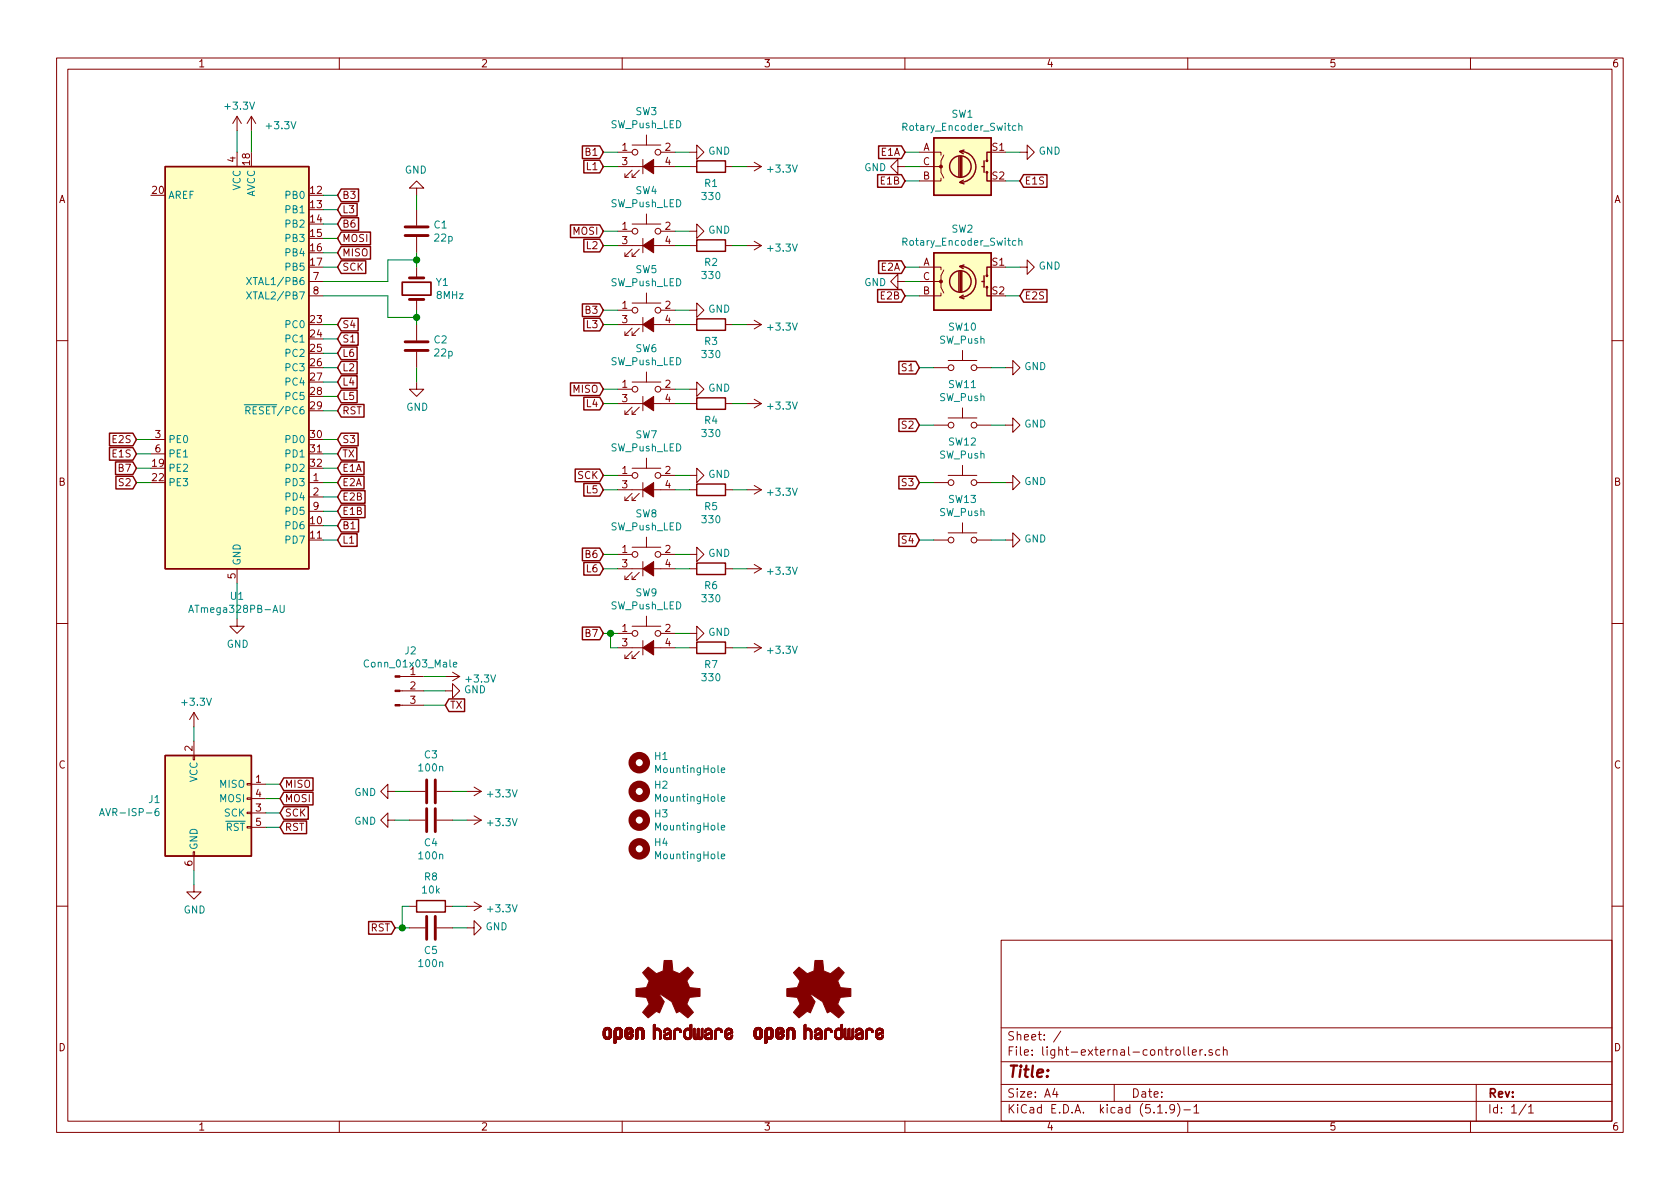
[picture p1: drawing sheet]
EESchema Schematic File Version 4
EELAYER 30 0
EELAYER END
$Descr A4 11693 8268
encoding utf-8
Sheet 1 1
Title ""
Date ""
Rev ""
Comp ""
Comment1 ""
Comment2 ""
Comment3 ""
Comment4 ""
$EndDescr
$Comp
L Device:Rotary_Encoder_Switch SW2
U 1 1
P 6700 1950
F 0 "SW2" H 6700 2317 50  0000 C CNN
F 1 "Rotary_Encoder_Switch" H 6700 2226 50  0000 C CNN
F 2 "Rotary_Encoder:RotaryEncoder_Alps_EC11E-Switch_Vertical_H20mm" H 6550 2110 50  0001 C CNN
F 3 "~" H 6700 2210 50  0001 C CNN
	1    6700 1950
	1    0    0    -1  
$EndComp
$Comp
L Device:Rotary_Encoder_Switch SW1
U 1 1
P 6700 1150
F 0 "SW1" H 6700 1517 50  0000 C CNN
F 1 "Rotary_Encoder_Switch" H 6700 1426 50  0000 C CNN
F 2 "Rotary_Encoder:RotaryEncoder_Alps_EC11E-Switch_Vertical_H20mm" H 6550 1310 50  0001 C CNN
F 3 "~" H 6700 1410 50  0001 C CNN
	1    6700 1150
	1    0    0    -1  
$EndComp
$Comp
L Switch:SW_Push_LED SW7
U 1 1
P 4500 3400
F 0 "SW7" H 4500 3785 50  0000 C CNN
F 1 "SW_Push_LED" H 4500 3694 50  0000 C CNN
F 2 "009162006301150:ButtonWithLED" H 4500 3700 50  0001 C CNN
F 3 "~" H 4500 3700 50  0001 C CNN
	1    4500 3400
	1    0    0    -1  
$EndComp
$Comp
L Switch:SW_Push_LED SW6
U 1 1
P 4500 2800
F 0 "SW6" H 4500 3185 50  0000 C CNN
F 1 "SW_Push_LED" H 4500 3094 50  0000 C CNN
F 2 "009162006301150:ButtonWithLED" H 4500 3100 50  0001 C CNN
F 3 "~" H 4500 3100 50  0001 C CNN
	1    4500 2800
	1    0    0    -1  
$EndComp
$Comp
L Switch:SW_Push_LED SW5
U 1 1
P 4500 2250
F 0 "SW5" H 4500 2635 50  0000 C CNN
F 1 "SW_Push_LED" H 4500 2544 50  0000 C CNN
F 2 "009162006301150:ButtonWithLED" H 4500 2550 50  0001 C CNN
F 3 "~" H 4500 2550 50  0001 C CNN
	1    4500 2250
	1    0    0    -1  
$EndComp
$Comp
L Switch:SW_Push_LED SW4
U 1 1
P 4500 1700
F 0 "SW4" H 4500 2085 50  0000 C CNN
F 1 "SW_Push_LED" H 4500 1994 50  0000 C CNN
F 2 "009162006301150:ButtonWithLED" H 4500 2000 50  0001 C CNN
F 3 "~" H 4500 2000 50  0001 C CNN
	1    4500 1700
	1    0    0    -1  
$EndComp
$Comp
L Switch:SW_Push_LED SW3
U 1 1
P 4500 1150
F 0 "SW3" H 4500 1535 50  0000 C CNN
F 1 "SW_Push_LED" H 4500 1444 50  0000 C CNN
F 2 "009162006301150:ButtonWithLED" H 4500 1450 50  0001 C CNN
F 3 "~" H 4500 1450 50  0001 C CNN
	1    4500 1150
	1    0    0    -1  
$EndComp
$Comp
L Switch:SW_Push_LED SW8
U 1 1
P 4500 3950
F 0 "SW8" H 4500 4335 50  0000 C CNN
F 1 "SW_Push_LED" H 4500 4244 50  0000 C CNN
F 2 "009162006301150:ButtonWithLED" H 4500 4250 50  0001 C CNN
F 3 "~" H 4500 4250 50  0001 C CNN
	1    4500 3950
	1    0    0    -1  
$EndComp
$Comp
L Switch:SW_Push_LED SW9
U 1 1
P 4500 4500
F 0 "SW9" H 4500 4885 50  0000 C CNN
F 1 "SW_Push_LED" H 4500 4794 50  0000 C CNN
F 2 "009162006301150:ButtonWithLED" H 4500 4800 50  0001 C CNN
F 3 "~" H 4500 4800 50  0001 C CNN
	1    4500 4500
	1    0    0    -1  
$EndComp
$Comp
L Device:R R1
U 1 1
P 4950 1150
F 0 "R1" V 5065 1150 50  0000 C CNN
F 1 "330" V 5156 1150 50  0000 C CNN
F 2 "Resistors_SMD:R_0603" V 4880 1150 50  0001 C CNN
F 3 "~" H 4950 1150 50  0001 C CNN
	1    4950 1150
	0    1    1    0   
$EndComp
$Comp
L Device:R R2
U 1 1
P 4950 1700
F 0 "R2" V 5065 1700 50  0000 C CNN
F 1 "330" V 5156 1700 50  0000 C CNN
F 2 "Resistors_SMD:R_0603" V 4880 1700 50  0001 C CNN
F 3 "~" H 4950 1700 50  0001 C CNN
	1    4950 1700
	0    1    1    0   
$EndComp
$Comp
L Device:R R3
U 1 1
P 4950 2250
F 0 "R3" V 5065 2250 50  0000 C CNN
F 1 "330" V 5156 2250 50  0000 C CNN
F 2 "Resistors_SMD:R_0603" V 4880 2250 50  0001 C CNN
F 3 "~" H 4950 2250 50  0001 C CNN
	1    4950 2250
	0    1    1    0   
$EndComp
$Comp
L Device:R R4
U 1 1
P 4950 2800
F 0 "R4" V 5065 2800 50  0000 C CNN
F 1 "330" V 5156 2800 50  0000 C CNN
F 2 "Resistors_SMD:R_0603" V 4880 2800 50  0001 C CNN
F 3 "~" H 4950 2800 50  0001 C CNN
	1    4950 2800
	0    1    1    0   
$EndComp
$Comp
L Device:R R5
U 1 1
P 4950 3400
F 0 "R5" V 5065 3400 50  0000 C CNN
F 1 "330" V 5156 3400 50  0000 C CNN
F 2 "Resistors_SMD:R_0603" V 4880 3400 50  0001 C CNN
F 3 "~" H 4950 3400 50  0001 C CNN
	1    4950 3400
	0    1    1    0   
$EndComp
$Comp
L Device:R R6
U 1 1
P 4950 3950
F 0 "R6" V 5065 3950 50  0000 C CNN
F 1 "330" V 5156 3950 50  0000 C CNN
F 2 "Resistors_SMD:R_0603" V 4880 3950 50  0001 C CNN
F 3 "~" H 4950 3950 50  0001 C CNN
	1    4950 3950
	0    1    1    0   
$EndComp
$Comp
L Device:R R7
U 1 1
P 4950 4500
F 0 "R7" V 5065 4500 50  0000 C CNN
F 1 "330" V 5156 4500 50  0000 C CNN
F 2 "Resistors_SMD:R_0603" V 4880 4500 50  0001 C CNN
F 3 "~" H 4950 4500 50  0001 C CNN
	1    4950 4500
	0    1    1    0   
$EndComp
$Comp
L power:GND #PWR0101
U 1 1
P 4800 4400
F 0 "#PWR0101" H 4800 4150 50  0001 C CNN
F 1 "GND" V 4805 4272 50  0000 R CNN
F 2 "" H 4800 4400 50  0001 C CNN
F 3 "" H 4800 4400 50  0001 C CNN
	1    4800 4400
	0    -1   -1   0   
$EndComp
$Comp
L power:GND #PWR0102
U 1 1
P 4800 3850
F 0 "#PWR0102" H 4800 3600 50  0001 C CNN
F 1 "GND" V 4805 3722 50  0000 R CNN
F 2 "" H 4800 3850 50  0001 C CNN
F 3 "" H 4800 3850 50  0001 C CNN
	1    4800 3850
	0    -1   -1   0   
$EndComp
$Comp
L power:GND #PWR0103
U 1 1
P 4800 3300
F 0 "#PWR0103" H 4800 3050 50  0001 C CNN
F 1 "GND" V 4805 3172 50  0000 R CNN
F 2 "" H 4800 3300 50  0001 C CNN
F 3 "" H 4800 3300 50  0001 C CNN
	1    4800 3300
	0    -1   -1   0   
$EndComp
$Comp
L power:GND #PWR0104
U 1 1
P 4800 2700
F 0 "#PWR0104" H 4800 2450 50  0001 C CNN
F 1 "GND" V 4805 2572 50  0000 R CNN
F 2 "" H 4800 2700 50  0001 C CNN
F 3 "" H 4800 2700 50  0001 C CNN
	1    4800 2700
	0    -1   -1   0   
$EndComp
$Comp
L power:GND #PWR0105
U 1 1
P 4800 2150
F 0 "#PWR0105" H 4800 1900 50  0001 C CNN
F 1 "GND" V 4805 2022 50  0000 R CNN
F 2 "" H 4800 2150 50  0001 C CNN
F 3 "" H 4800 2150 50  0001 C CNN
	1    4800 2150
	0    -1   -1   0   
$EndComp
$Comp
L power:GND #PWR0106
U 1 1
P 4800 1600
F 0 "#PWR0106" H 4800 1350 50  0001 C CNN
F 1 "GND" V 4805 1472 50  0000 R CNN
F 2 "" H 4800 1600 50  0001 C CNN
F 3 "" H 4800 1600 50  0001 C CNN
	1    4800 1600
	0    -1   -1   0   
$EndComp
$Comp
L power:GND #PWR0107
U 1 1
P 4800 1050
F 0 "#PWR0107" H 4800 800 50  0001 C CNN
F 1 "GND" V 4805 922 50  0000 R CNN
F 2 "" H 4800 1050 50  0001 C CNN
F 3 "" H 4800 1050 50  0001 C CNN
	1    4800 1050
	0    -1   -1   0   
$EndComp
Wire Wire Line
	4800 4500 4700 4500
Wire Wire Line
	4700 4400 4800 4400
Wire Wire Line
	4700 3950 4800 3950
Wire Wire Line
	4800 3850 4700 3850
Wire Wire Line
	4700 3400 4800 3400
Wire Wire Line
	4800 3300 4700 3300
Wire Wire Line
	4800 2800 4700 2800
Wire Wire Line
	4700 2700 4800 2700
Wire Wire Line
	4800 2250 4700 2250
Wire Wire Line
	4700 2150 4800 2150
$Comp
L power:+3.3V #PWR0108
U 1 1
P 5200 2250
F 0 "#PWR0108" H 5200 2100 50  0001 C CNN
F 1 "+3.3V" V 5215 2378 50  0000 L CNN
F 2 "" H 5200 2250 50  0001 C CNN
F 3 "" H 5200 2250 50  0001 C CNN
	1    5200 2250
	0    1    1    0   
$EndComp
$Comp
L power:+3.3V #PWR0109
U 1 1
P 5200 2800
F 0 "#PWR0109" H 5200 2650 50  0001 C CNN
F 1 "+3.3V" V 5215 2928 50  0000 L CNN
F 2 "" H 5200 2800 50  0001 C CNN
F 3 "" H 5200 2800 50  0001 C CNN
	1    5200 2800
	0    1    1    0   
$EndComp
$Comp
L power:+3.3V #PWR0110
U 1 1
P 5200 3400
F 0 "#PWR0110" H 5200 3250 50  0001 C CNN
F 1 "+3.3V" V 5215 3528 50  0000 L CNN
F 2 "" H 5200 3400 50  0001 C CNN
F 3 "" H 5200 3400 50  0001 C CNN
	1    5200 3400
	0    1    1    0   
$EndComp
$Comp
L power:+3.3V #PWR0111
U 1 1
P 5200 3950
F 0 "#PWR0111" H 5200 3800 50  0001 C CNN
F 1 "+3.3V" V 5215 4078 50  0000 L CNN
F 2 "" H 5200 3950 50  0001 C CNN
F 3 "" H 5200 3950 50  0001 C CNN
	1    5200 3950
	0    1    1    0   
$EndComp
$Comp
L power:+3.3V #PWR0112
U 1 1
P 5200 4500
F 0 "#PWR0112" H 5200 4350 50  0001 C CNN
F 1 "+3.3V" V 5215 4628 50  0000 L CNN
F 2 "" H 5200 4500 50  0001 C CNN
F 3 "" H 5200 4500 50  0001 C CNN
	1    5200 4500
	0    1    1    0   
$EndComp
Wire Wire Line
	5200 4500 5100 4500
Wire Wire Line
	5200 3950 5100 3950
Wire Wire Line
	5100 3400 5200 3400
Wire Wire Line
	5100 2800 5200 2800
Wire Wire Line
	5100 2250 5200 2250
$Comp
L power:GND #PWR0113
U 1 1
P 7100 1050
F 0 "#PWR0113" H 7100 800 50  0001 C CNN
F 1 "GND" V 7105 922 50  0000 R CNN
F 2 "" H 7100 1050 50  0001 C CNN
F 3 "" H 7100 1050 50  0001 C CNN
	1    7100 1050
	0    -1   -1   0   
$EndComp
$Comp
L power:GND #PWR0114
U 1 1
P 7100 1850
F 0 "#PWR0114" H 7100 1600 50  0001 C CNN
F 1 "GND" V 7105 1722 50  0000 R CNN
F 2 "" H 7100 1850 50  0001 C CNN
F 3 "" H 7100 1850 50  0001 C CNN
	1    7100 1850
	0    -1   -1   0   
$EndComp
$Comp
L power:GND #PWR0115
U 1 1
P 6300 1950
F 0 "#PWR0115" H 6300 1700 50  0001 C CNN
F 1 "GND" V 6305 1822 50  0000 R CNN
F 2 "" H 6300 1950 50  0001 C CNN
F 3 "" H 6300 1950 50  0001 C CNN
	1    6300 1950
	0    1    1    0   
$EndComp
$Comp
L power:GND #PWR0116
U 1 1
P 6300 1150
F 0 "#PWR0116" H 6300 900 50  0001 C CNN
F 1 "GND" V 6305 1022 50  0000 R CNN
F 2 "" H 6300 1150 50  0001 C CNN
F 3 "" H 6300 1150 50  0001 C CNN
	1    6300 1150
	0    1    1    0   
$EndComp
Wire Wire Line
	4300 1150 4200 1150
Wire Wire Line
	4300 1050 4200 1050
Wire Wire Line
	4300 1700 4200 1700
Wire Wire Line
	4300 1600 4200 1600
Wire Wire Line
	4300 2250 4200 2250
Wire Wire Line
	4300 2150 4200 2150
Wire Wire Line
	4300 2800 4200 2800
Wire Wire Line
	4300 2700 4200 2700
Wire Wire Line
	4300 3400 4200 3400
Wire Wire Line
	4300 3300 4200 3300
Wire Wire Line
	4300 3950 4200 3950
Wire Wire Line
	4300 3850 4200 3850
Wire Wire Line
	4300 4500 4250 4500
Wire Wire Line
	4300 4400 4250 4400
Text GLabel 4200 1050 0    50   Input ~ 0
B1
Text GLabel 4200 1150 0    50   Input ~ 0
L1
Text GLabel 4200 1700 0    50   Input ~ 0
L2
Text GLabel 4200 2150 0    50   Input ~ 0
B3
Text GLabel 4200 2250 0    50   Input ~ 0
L3
Text GLabel 4200 2800 0    50   Input ~ 0
L4
Text GLabel 4200 3400 0    50   Input ~ 0
L5
Text GLabel 4200 3850 0    50   Input ~ 0
B6
Text GLabel 4200 3950 0    50   Input ~ 0
L6
Text GLabel 4200 4400 0    50   Input ~ 0
B7
Wire Wire Line
	7100 1050 7000 1050
Wire Wire Line
	7100 1850 7000 1850
Wire Wire Line
	6300 1950 6400 1950
Wire Wire Line
	6400 2050 6300 2050
Wire Wire Line
	6400 1850 6300 1850
Wire Wire Line
	7000 2050 7100 2050
Wire Wire Line
	7000 1250 7100 1250
Wire Wire Line
	6300 1150 6400 1150
Wire Wire Line
	6400 1250 6300 1250
Wire Wire Line
	6400 1050 6300 1050
Text GLabel 7100 1250 2    50   Input ~ 0
E1S
Text GLabel 7100 2050 2    50   Input ~ 0
E2S
Text GLabel 6300 1050 0    50   Input ~ 0
E1A
Text GLabel 6300 1250 0    50   Input ~ 0
E1B
Text GLabel 6300 1850 0    50   Input ~ 0
E2A
Text GLabel 6300 2050 0    50   Input ~ 0
E2B
Wire Wire Line
	4700 1700 4800 1700
Wire Wire Line
	4800 1600 4700 1600
Wire Wire Line
	4700 1150 4800 1150
Wire Wire Line
	4800 1050 4700 1050
$Comp
L power:+3.3V #PWR0117
U 1 1
P 5200 1700
F 0 "#PWR0117" H 5200 1550 50  0001 C CNN
F 1 "+3.3V" V 5215 1828 50  0000 L CNN
F 2 "" H 5200 1700 50  0001 C CNN
F 3 "" H 5200 1700 50  0001 C CNN
	1    5200 1700
	0    1    1    0   
$EndComp
Wire Wire Line
	5100 1700 5200 1700
$Comp
L power:+3.3V #PWR0118
U 1 1
P 5200 1150
F 0 "#PWR0118" H 5200 1000 50  0001 C CNN
F 1 "+3.3V" V 5215 1278 50  0000 L CNN
F 2 "" H 5200 1150 50  0001 C CNN
F 3 "" H 5200 1150 50  0001 C CNN
	1    5200 1150
	0    1    1    0   
$EndComp
Wire Wire Line
	5100 1150 5200 1150
$Comp
L MCU_Microchip_ATmega:ATmega328PB-AU U1
U 1 1
P 1650 2550
F 0 "U1" H 1650 961 50  0000 C CNN
F 1 "ATmega328PB-AU" H 1650 870 50  0000 C CNN
F 2 "Package_QFP:TQFP-32_7x7mm_P0.8mm" H 1650 2550 50  0001 C CIN
F 3 "http://ww1.microchip.com/downloads/en/DeviceDoc/40001906C.pdf" H 1650 2550 50  0001 C CNN
	1    1650 2550
	1    0    0    -1  
$EndComp
$Comp
L power:+3.3V #PWR0119
U 1 1
P 1650 900
F 0 "#PWR0119" H 1650 750 50  0001 C CNN
F 1 "+3.3V" H 1665 1073 50  0000 C CNN
F 2 "" H 1650 900 50  0001 C CNN
F 3 "" H 1650 900 50  0001 C CNN
	1    1650 900 
	1    0    0    -1  
$EndComp
$Comp
L power:+3.3V #PWR0120
U 1 1
P 1750 900
F 0 "#PWR0120" H 1750 750 50  0001 C CNN
F 1 "+3.3V" H 1838 937 50  0000 L CNN
F 2 "" H 1750 900 50  0001 C CNN
F 3 "" H 1750 900 50  0001 C CNN
	1    1750 900 
	1    0    0    -1  
$EndComp
$Comp
L power:GND #PWR0121
U 1 1
P 1650 4300
F 0 "#PWR0121" H 1650 4050 50  0001 C CNN
F 1 "GND" H 1655 4127 50  0000 C CNN
F 2 "" H 1650 4300 50  0001 C CNN
F 3 "" H 1650 4300 50  0001 C CNN
	1    1650 4300
	1    0    0    -1  
$EndComp
Wire Wire Line
	1650 4300 1650 4050
Wire Wire Line
	1650 1050 1650 900 
Wire Wire Line
	1750 900  1750 1050
$Comp
L Connector:AVR-ISP-6 J1
U 1 1
P 1450 5650
F 0 "J1" H 1121 5746 50  0000 R CNN
F 1 "AVR-ISP-6" H 1121 5655 50  0000 R CNN
F 2 "Connector_IDC:IDC-Header_2x03_P2.54mm_Vertical" V 1200 5700 50  0001 C CNN
F 3 " ~" H 175 5100 50  0001 C CNN
	1    1450 5650
	1    0    0    -1  
$EndComp
$Comp
L power:GND #PWR0122
U 1 1
P 1350 6150
F 0 "#PWR0122" H 1350 5900 50  0001 C CNN
F 1 "GND" H 1355 5977 50  0000 C CNN
F 2 "" H 1350 6150 50  0001 C CNN
F 3 "" H 1350 6150 50  0001 C CNN
	1    1350 6150
	1    0    0    -1  
$EndComp
$Comp
L power:+3.3V #PWR0123
U 1 1
P 1350 5050
F 0 "#PWR0123" H 1350 4900 50  0001 C CNN
F 1 "+3.3V" H 1365 5223 50  0000 C CNN
F 2 "" H 1350 5050 50  0001 C CNN
F 3 "" H 1350 5050 50  0001 C CNN
	1    1350 5050
	1    0    0    -1  
$EndComp
Wire Wire Line
	1350 5150 1350 5050
Wire Wire Line
	1350 6150 1350 6050
Wire Wire Line
	1850 5450 1950 5450
Wire Wire Line
	1850 5550 1950 5550
Wire Wire Line
	1850 5650 1950 5650
Wire Wire Line
	1850 5750 1950 5750
Text GLabel 1950 5450 2    50   Input ~ 0
MISO
Text GLabel 1950 5550 2    50   Input ~ 0
MOSI
Text GLabel 1950 5650 2    50   Input ~ 0
SCK
Text GLabel 1950 5750 2    50   Input ~ 0
RST
Wire Wire Line
	2250 2850 2350 2850
Text GLabel 2350 2850 2    50   Input ~ 0
RST
$Comp
L Switch:SW_Push SW10
U 1 1
P 6700 2550
F 0 "SW10" H 6700 2835 50  0000 C CNN
F 1 "SW_Push" H 6700 2744 50  0000 C CNN
F 2 "Button_Switch_THT:SW_PUSH-12mm" H 6700 2750 50  0001 C CNN
F 3 "~" H 6700 2750 50  0001 C CNN
	1    6700 2550
	1    0    0    -1  
$EndComp
$Comp
L power:GND #PWR0124
U 1 1
P 7000 2550
F 0 "#PWR0124" H 7000 2300 50  0001 C CNN
F 1 "GND" V 7005 2422 50  0000 R CNN
F 2 "" H 7000 2550 50  0001 C CNN
F 3 "" H 7000 2550 50  0001 C CNN
	1    7000 2550
	0    -1   -1   0   
$EndComp
Wire Wire Line
	6900 2550 7000 2550
Wire Wire Line
	6500 2550 6400 2550
$Comp
L Switch:SW_Push SW11
U 1 1
P 6700 2950
F 0 "SW11" H 6700 3235 50  0000 C CNN
F 1 "SW_Push" H 6700 3144 50  0000 C CNN
F 2 "Button_Switch_THT:SW_PUSH-12mm" H 6700 3150 50  0001 C CNN
F 3 "~" H 6700 3150 50  0001 C CNN
	1    6700 2950
	1    0    0    -1  
$EndComp
$Comp
L power:GND #PWR0125
U 1 1
P 7000 2950
F 0 "#PWR0125" H 7000 2700 50  0001 C CNN
F 1 "GND" V 7005 2822 50  0000 R CNN
F 2 "" H 7000 2950 50  0001 C CNN
F 3 "" H 7000 2950 50  0001 C CNN
	1    7000 2950
	0    -1   -1   0   
$EndComp
Wire Wire Line
	6900 2950 7000 2950
Wire Wire Line
	6500 2950 6400 2950
$Comp
L Switch:SW_Push SW12
U 1 1
P 6700 3350
F 0 "SW12" H 6700 3635 50  0000 C CNN
F 1 "SW_Push" H 6700 3544 50  0000 C CNN
F 2 "Button_Switch_THT:SW_PUSH-12mm" H 6700 3550 50  0001 C CNN
F 3 "~" H 6700 3550 50  0001 C CNN
	1    6700 3350
	1    0    0    -1  
$EndComp
$Comp
L power:GND #PWR0126
U 1 1
P 7000 3350
F 0 "#PWR0126" H 7000 3100 50  0001 C CNN
F 1 "GND" V 7005 3222 50  0000 R CNN
F 2 "" H 7000 3350 50  0001 C CNN
F 3 "" H 7000 3350 50  0001 C CNN
	1    7000 3350
	0    -1   -1   0   
$EndComp
Wire Wire Line
	6900 3350 7000 3350
Wire Wire Line
	6500 3350 6400 3350
$Comp
L Switch:SW_Push SW13
U 1 1
P 6700 3750
F 0 "SW13" H 6700 4035 50  0000 C CNN
F 1 "SW_Push" H 6700 3944 50  0000 C CNN
F 2 "Button_Switch_THT:SW_PUSH-12mm" H 6700 3950 50  0001 C CNN
F 3 "~" H 6700 3950 50  0001 C CNN
	1    6700 3750
	1    0    0    -1  
$EndComp
$Comp
L power:GND #PWR0127
U 1 1
P 7000 3750
F 0 "#PWR0127" H 7000 3500 50  0001 C CNN
F 1 "GND" V 7005 3622 50  0000 R CNN
F 2 "" H 7000 3750 50  0001 C CNN
F 3 "" H 7000 3750 50  0001 C CNN
	1    7000 3750
	0    -1   -1   0   
$EndComp
Wire Wire Line
	6900 3750 7000 3750
Wire Wire Line
	6500 3750 6400 3750
Text GLabel 6400 2550 0    50   Input ~ 0
S1
Text GLabel 6400 2950 0    50   Input ~ 0
S2
Text GLabel 6400 3350 0    50   Input ~ 0
S3
Text GLabel 6400 3750 0    50   Input ~ 0
S4
$Comp
L Device:C C3
U 1 1
P 3000 5500
F 0 "C3" V 3252 5500 50  0000 C CNN
F 1 "100n" V 3161 5500 50  0000 C CNN
F 2 "Capacitors_SMD:C_0603_HandSoldering" H 3038 5350 50  0001 C CNN
F 3 "~" H 3000 5500 50  0001 C CNN
	1    3000 5500
	0    -1   -1   0   
$EndComp
$Comp
L Device:C C4
U 1 1
P 3000 5700
F 0 "C4" V 2840 5700 50  0000 C CNN
F 1 "100n" V 2749 5700 50  0000 C CNN
F 2 "Capacitors_SMD:C_0603_HandSoldering" H 3038 5550 50  0001 C CNN
F 3 "~" H 3000 5700 50  0001 C CNN
	1    3000 5700
	0    -1   -1   0   
$EndComp
$Comp
L power:+3.3V #PWR0128
U 1 1
P 3250 5700
F 0 "#PWR0128" H 3250 5550 50  0001 C CNN
F 1 "+3.3V" V 3265 5828 50  0000 L CNN
F 2 "" H 3250 5700 50  0001 C CNN
F 3 "" H 3250 5700 50  0001 C CNN
	1    3250 5700
	0    1    1    0   
$EndComp
$Comp
L power:+3.3V #PWR0129
U 1 1
P 3250 5500
F 0 "#PWR0129" H 3250 5350 50  0001 C CNN
F 1 "+3.3V" V 3265 5628 50  0000 L CNN
F 2 "" H 3250 5500 50  0001 C CNN
F 3 "" H 3250 5500 50  0001 C CNN
	1    3250 5500
	0    1    1    0   
$EndComp
$Comp
L power:GND #PWR0130
U 1 1
P 2750 5500
F 0 "#PWR0130" H 2750 5250 50  0001 C CNN
F 1 "GND" V 2755 5372 50  0000 R CNN
F 2 "" H 2750 5500 50  0001 C CNN
F 3 "" H 2750 5500 50  0001 C CNN
	1    2750 5500
	0    1    1    0   
$EndComp
$Comp
L power:GND #PWR0131
U 1 1
P 2750 5700
F 0 "#PWR0131" H 2750 5450 50  0001 C CNN
F 1 "GND" V 2755 5572 50  0000 R CNN
F 2 "" H 2750 5700 50  0001 C CNN
F 3 "" H 2750 5700 50  0001 C CNN
	1    2750 5700
	0    1    1    0   
$EndComp
Wire Wire Line
	2750 5500 2850 5500
Wire Wire Line
	2850 5700 2750 5700
Wire Wire Line
	3150 5700 3250 5700
Wire Wire Line
	3250 5500 3150 5500
Wire Wire Line
	2250 1750 2350 1750
Wire Wire Line
	2250 1850 2350 1850
Wire Wire Line
	2250 1650 2350 1650
Text GLabel 2350 1650 2    50   Input ~ 0
MOSI
Text GLabel 2350 1750 2    50   Input ~ 0
MISO
Text GLabel 2350 1850 2    50   Input ~ 0
SCK
$Comp
L Device:C C5
U 1 1
P 3000 6450
F 0 "C5" V 2840 6450 50  0000 C CNN
F 1 "100n" V 2749 6450 50  0000 C CNN
F 2 "Capacitors_SMD:C_0603_HandSoldering" H 3038 6300 50  0001 C CNN
F 3 "~" H 3000 6450 50  0001 C CNN
	1    3000 6450
	0    -1   -1   0   
$EndComp
$Comp
L Device:R R8
U 1 1
P 3000 6300
F 0 "R8" V 2793 6300 50  0000 C CNN
F 1 "10k" V 2884 6300 50  0000 C CNN
F 2 "Resistors_SMD:R_0603" V 2930 6300 50  0001 C CNN
F 3 "~" H 3000 6300 50  0001 C CNN
	1    3000 6300
	0    1    1    0   
$EndComp
$Comp
L power:+3.3V #PWR0132
U 1 1
P 3250 6300
F 0 "#PWR0132" H 3250 6150 50  0001 C CNN
F 1 "+3.3V" V 3265 6428 50  0000 L CNN
F 2 "" H 3250 6300 50  0001 C CNN
F 3 "" H 3250 6300 50  0001 C CNN
	1    3250 6300
	0    1    1    0   
$EndComp
$Comp
L power:GND #PWR0133
U 1 1
P 3250 6450
F 0 "#PWR0133" H 3250 6200 50  0001 C CNN
F 1 "GND" V 3255 6322 50  0000 R CNN
F 2 "" H 3250 6450 50  0001 C CNN
F 3 "" H 3250 6450 50  0001 C CNN
	1    3250 6450
	0    -1   -1   0   
$EndComp
Wire Wire Line
	3150 6300 3250 6300
Wire Wire Line
	3250 6450 3150 6450
Wire Wire Line
	2850 6450 2800 6450
Wire Wire Line
	2800 6450 2800 6300
Wire Wire Line
	2800 6300 2850 6300
Wire Wire Line
	2800 6450 2750 6450
Connection ~ 2800 6450
Text GLabel 2750 6450 0    50   Input ~ 0
RST
Wire Wire Line
	2250 3150 2350 3150
Text GLabel 2350 3150 2    50   Input ~ 0
TX
$Comp
L Device:Crystal Y1
U 1 1
P 2900 2000
F 0 "Y1" V 2854 2131 50  0000 L CNN
F 1 "8MHz" V 2945 2131 50  0000 L CNN
F 2 "Crystal:Crystal_HC49-4H_Vertical" H 2900 2000 50  0001 C CNN
F 3 "~" H 2900 2000 50  0001 C CNN
	1    2900 2000
	0    1    1    0   
$EndComp
$Comp
L Device:C C1
U 1 1
P 2900 1600
F 0 "C1" H 3015 1646 50  0000 L CNN
F 1 "22p" H 3015 1555 50  0000 L CNN
F 2 "Capacitors_SMD:C_0603_HandSoldering" H 2938 1450 50  0001 C CNN
F 3 "~" H 2900 1600 50  0001 C CNN
	1    2900 1600
	1    0    0    -1  
$EndComp
$Comp
L Device:C C2
U 1 1
P 2900 2400
F 0 "C2" H 3015 2446 50  0000 L CNN
F 1 "22p" H 3015 2355 50  0000 L CNN
F 2 "Capacitors_SMD:C_0603_HandSoldering" H 2938 2250 50  0001 C CNN
F 3 "~" H 2900 2400 50  0001 C CNN
	1    2900 2400
	1    0    0    -1  
$EndComp
Wire Wire Line
	2250 1950 2700 1950
Wire Wire Line
	2700 1950 2700 1800
Wire Wire Line
	2700 1800 2900 1800
Wire Wire Line
	2900 1800 2900 1850
Wire Wire Line
	2900 1800 2900 1750
Connection ~ 2900 1800
Wire Wire Line
	2250 2050 2700 2050
Wire Wire Line
	2700 2050 2700 2200
Wire Wire Line
	2700 2200 2900 2200
Wire Wire Line
	2900 2200 2900 2150
Wire Wire Line
	2900 2200 2900 2250
Connection ~ 2900 2200
$Comp
L power:GND #PWR0134
U 1 1
P 2900 2650
F 0 "#PWR0134" H 2900 2400 50  0001 C CNN
F 1 "GND" H 2905 2477 50  0000 C CNN
F 2 "" H 2900 2650 50  0001 C CNN
F 3 "" H 2900 2650 50  0001 C CNN
	1    2900 2650
	1    0    0    -1  
$EndComp
$Comp
L power:GND #PWR0135
U 1 1
P 2900 1350
F 0 "#PWR0135" H 2900 1100 50  0001 C CNN
F 1 "GND" H 2905 1177 50  0000 C CNN
F 2 "" H 2900 1350 50  0001 C CNN
F 3 "" H 2900 1350 50  0001 C CNN
	1    2900 1350
	-1   0    0    1   
$EndComp
Wire Wire Line
	2900 1450 2900 1350
Wire Wire Line
	2900 2650 2900 2550
$Comp
L Connector:Conn_01x03_Male J2
U 1 1
P 2750 4800
F 0 "J2" H 2858 5081 50  0000 C CNN
F 1 "Conn_01x03_Male" H 2858 4990 50  0000 C CNN
F 2 "Connector_PinHeader_2.54mm:PinHeader_1x03_P2.54mm_Vertical" H 2750 4800 50  0001 C CNN
F 3 "~" H 2750 4800 50  0001 C CNN
	1    2750 4800
	1    0    0    -1  
$EndComp
$Comp
L power:+3.3V #PWR0136
U 1 1
P 3100 4700
F 0 "#PWR0136" H 3100 4550 50  0001 C CNN
F 1 "+3.3V" V 3115 4828 50  0000 L CNN
F 2 "" H 3100 4700 50  0001 C CNN
F 3 "" H 3100 4700 50  0001 C CNN
	1    3100 4700
	0    1    1    0   
$EndComp
$Comp
L power:GND #PWR0137
U 1 1
P 3100 4800
F 0 "#PWR0137" H 3100 4550 50  0001 C CNN
F 1 "GND" V 3105 4672 50  0000 R CNN
F 2 "" H 3100 4800 50  0001 C CNN
F 3 "" H 3100 4800 50  0001 C CNN
	1    3100 4800
	0    -1   -1   0   
$EndComp
Wire Wire Line
	2950 4700 3100 4700
Wire Wire Line
	3100 4800 2950 4800
Wire Wire Line
	2950 4900 3100 4900
Text GLabel 3100 4900 2    50   Input ~ 0
TX
$Comp
L Mechanical:MountingHole H1
U 1 1
P 4450 5300
F 0 "H1" H 4550 5346 50  0000 L CNN
F 1 "MountingHole" H 4550 5255 50  0000 L CNN
F 2 "Mounting_Holes:MountingHole_3.7mm" H 4450 5300 50  0001 C CNN
F 3 "~" H 4450 5300 50  0001 C CNN
	1    4450 5300
	1    0    0    -1  
$EndComp
$Comp
L Mechanical:MountingHole H2
U 1 1
P 4450 5500
F 0 "H2" H 4550 5546 50  0000 L CNN
F 1 "MountingHole" H 4550 5455 50  0000 L CNN
F 2 "Mounting_Holes:MountingHole_3.7mm" H 4450 5500 50  0001 C CNN
F 3 "~" H 4450 5500 50  0001 C CNN
	1    4450 5500
	1    0    0    -1  
$EndComp
$Comp
L Mechanical:MountingHole H3
U 1 1
P 4450 5700
F 0 "H3" H 4550 5746 50  0000 L CNN
F 1 "MountingHole" H 4550 5655 50  0000 L CNN
F 2 "Mounting_Holes:MountingHole_3.7mm" H 4450 5700 50  0001 C CNN
F 3 "~" H 4450 5700 50  0001 C CNN
	1    4450 5700
	1    0    0    -1  
$EndComp
$Comp
L Mechanical:MountingHole H4
U 1 1
P 4450 5900
F 0 "H4" H 4550 5946 50  0000 L CNN
F 1 "MountingHole" H 4550 5855 50  0000 L CNN
F 2 "Mounting_Holes:MountingHole_3.7mm" H 4450 5900 50  0001 C CNN
F 3 "~" H 4450 5900 50  0001 C CNN
	1    4450 5900
	1    0    0    -1  
$EndComp
Wire Wire Line
	2250 3250 2350 3250
Wire Wire Line
	2250 3350 2350 3350
Wire Wire Line
	2250 3450 2350 3450
Wire Wire Line
	2250 3550 2350 3550
Wire Wire Line
	2250 3650 2350 3650
Wire Wire Line
	2250 3750 2350 3750
Wire Wire Line
	950  3050 1050 3050
Wire Wire Line
	950  3150 1050 3150
Wire Wire Line
	950  3250 1050 3250
Wire Wire Line
	2250 2250 2350 2250
Wire Wire Line
	2250 2350 2350 2350
Wire Wire Line
	2250 2450 2350 2450
Wire Wire Line
	2250 2550 2350 2550
Wire Wire Line
	2250 2650 2350 2650
Wire Wire Line
	2250 2750 2350 2750
Wire Wire Line
	2250 1350 2350 1350
Wire Wire Line
	2250 1450 2350 1450
Wire Wire Line
	2250 1550 2350 1550
Wire Wire Line
	950  3350 1050 3350
Wire Wire Line
	2250 3050 2350 3050
Text GLabel 950  3050 0    50   Input ~ 0
E2S
Text GLabel 2350 3350 2    50   Input ~ 0
E2A
Text GLabel 2350 3450 2    50   Input ~ 0
E2B
Text GLabel 950  3150 0    50   Input ~ 0
E1S
Text GLabel 2350 3250 2    50   Input ~ 0
E1A
Text GLabel 2350 3550 2    50   Input ~ 0
E1B
Text GLabel 2350 3650 2    50   Input ~ 0
B1
Text GLabel 2350 3750 2    50   Input ~ 0
L1
Text GLabel 2350 1350 2    50   Input ~ 0
B3
Text GLabel 2350 1450 2    50   Input ~ 0
L3
Text GLabel 2350 1550 2    50   Input ~ 0
B6
Text GLabel 4200 1600 0    50   Input ~ 0
MOSI
Text GLabel 4200 2700 0    50   Input ~ 0
MISO
Text GLabel 4200 3300 0    50   Input ~ 0
SCK
Text GLabel 2350 2450 2    50   Input ~ 0
L6
Text GLabel 2350 2550 2    50   Input ~ 0
L2
Text GLabel 2350 2650 2    50   Input ~ 0
L4
Text GLabel 2350 2750 2    50   Input ~ 0
L5
Text GLabel 950  3250 0    50   Input ~ 0
B7
Wire Wire Line
	4250 4400 4250 4500
Connection ~ 4250 4400
Wire Wire Line
	4250 4400 4200 4400
Text GLabel 2350 3050 2    50   Input ~ 0
S3
Text GLabel 2350 2350 2    50   Input ~ 0
S1
Text GLabel 2350 2250 2    50   Input ~ 0
S4
Text GLabel 950  3350 0    50   Input ~ 0
S2
$Comp
L SparkFun-Aesthetics:OSHW-LOGOL LOGO1
U 1 1
P 4650 6900
F 0 "LOGO1" H 4650 6900 50  0001 C CNN
F 1 "OSHW-LOGOL" H 4650 6900 50  0001 C CNN
F 2 "Symbols:OSHW-Logo_11.4x12mm_SilkScreen" H 4680 7050 20  0001 C CNN
F 3 "" H 4650 6900 50  0001 C CNN
	1    4650 6900
	1    0    0    -1  
$EndComp
$Comp
L SparkFun-Aesthetics:OSHW-LOGOL LOGO2
U 1 1
P 5700 6900
F 0 "LOGO2" H 5700 6900 50  0001 C CNN
F 1 "OSHW-LOGOL" H 5700 6900 50  0001 C CNN
F 2 "Symbols:OSHW-Logo_11.4x12mm_SilkScreen" H 5730 7050 20  0001 C CNN
F 3 "" H 5700 6900 50  0001 C CNN
	1    5700 6900
	1    0    0    -1  
$EndComp
$EndSCHEMATC
